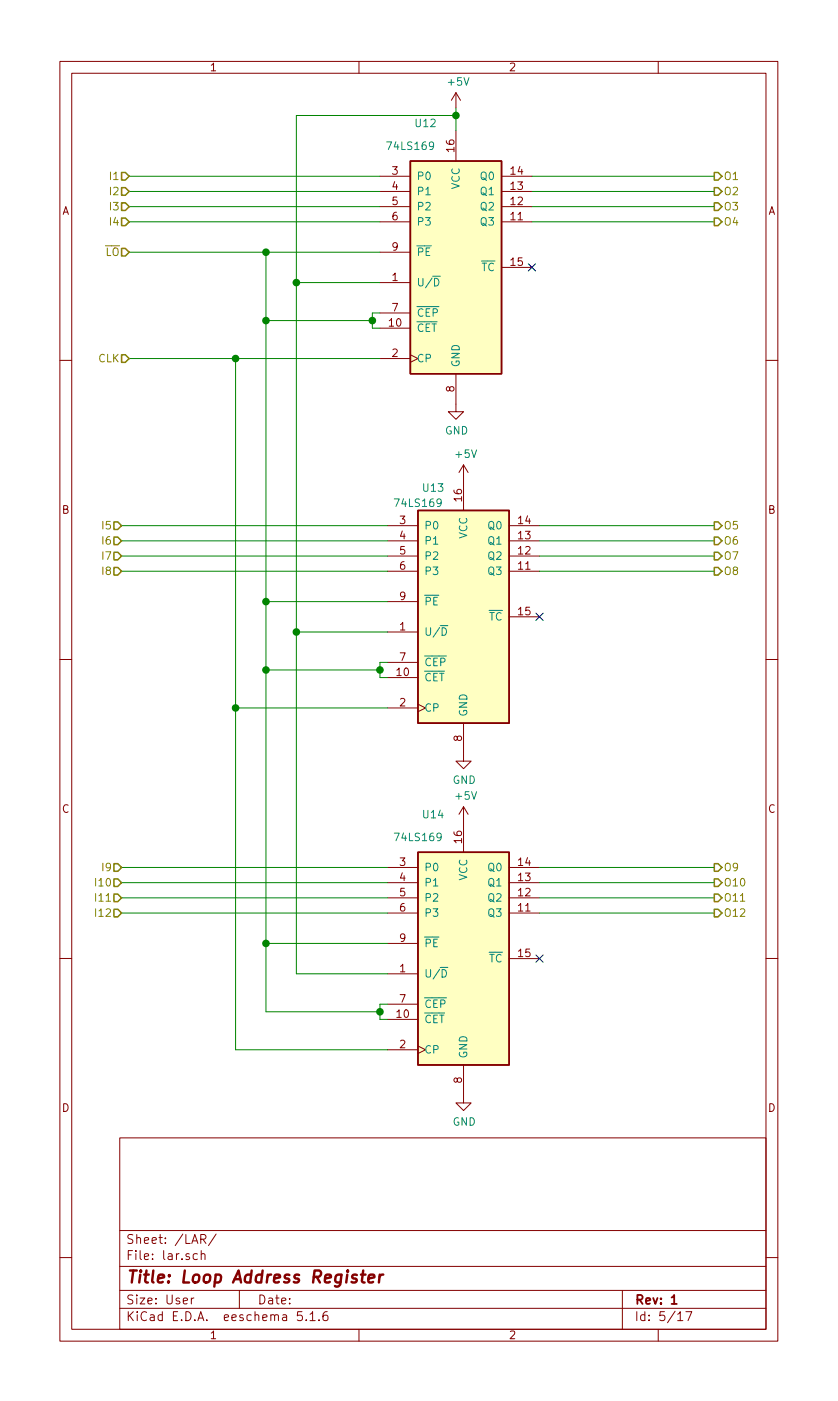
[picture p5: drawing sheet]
<svg xmlns="http://www.w3.org/2000/svg" width="140mm" height="234mm" viewBox="0 0 140 234" stroke-linecap="round" stroke-linejoin="round" font-family="sans-serif">
<g fill="none" stroke="#840000" stroke-width=".17">
<path d="M10 10.3h120v213.9h-120zM12 12.2h116v210.1h-116zM60 10.3v1.9M76.2 15.5l-.8 1.3M76.2 15.5v2.5M76.2 15.5l.8 1.3M110 10.3v1.9M63.5 37.1h5.1M63.5 34.5h5.1M63.5 32h5.1M63.5 29.5h5.1M76.2 21.8v5.1"/>
<path d="M83.8 37.1h5.1M83.8 34.5h5.1M83.8 32h5.1M83.8 29.5h5.1M63.5 47.2h5.1M63.5 54.9h5.1M63.5 59.9h5.1M63.5 52.3h5.1M63.5 42.2h5.1M68.6 59.3l1.2 .6-1.2 .7M83.8 44.7h5.1M10 60.3h2"/>
<path d="M76.2 62.5v6.3h1.3l-1.3 1.3-1.3-1.3h1.3M77.5 77.7v7.6M77.5 77.7l-.8 1.3M77.5 77.7l.7 1.3M128 60.3h2M64.8 95.5h5M64.8 93h5M64.8 90.4h5M64.8 87.9h5M85.1 95.5h5.1M85.1 93h5.1M85.1 90.4h5.1"/>
<path d="M85.1 87.9h5.1M10 110.3h2M64.8 105.7h5M64.8 113.3h5M64.8 118.4h5M64.8 110.7h5M64.8 100.6h5M69.8 117.7l1.3 .7-1.3 .6M85.1 103.1h5.1M128 110.3h2M77.5 120.9v6.4h1.2l-1.2 1.2-1.3-1.2h1.3M77.5 134.9v7.6"/>
<path d="M77.5 134.9l-.8 1.2M77.5 134.9l.7 1.2M64.8 152.7h5M64.8 150.1h5M64.8 147.6h5M64.8 145h5M64.8 157.7h5M85.1 152.7h5.1M85.1 150.1h5.1M85.1 147.6h5.1M85.1 145h5.1M10 160.3h2"/>
<path d="M64.8 162.8h5M64.8 170.4h5M64.8 175.5h5M64.8 167.9h5M69.8 174.9l1.3 .6-1.3 .7M77.5 178.1v6.3h1.2l-1.2 1.3-1.3-1.3h1.3M85.1 160.3h5.1M128 160.3h2M20 190.3h108v32h-108zM10 210.3h2M20 218.8h108M20 215.8h108"/>
<path d="M20 211.7h108M20 205.7h108M32 217v1M32.4 217l-.3 .1-.1 .2M33 209.7l-.4-.1-.3 .3v.6l.3 .1 .4-.1M33.6 207.2l.7-.1 .1-.2-.1-.3-.2-.2h-.5v1.5M33.6 209.7l.2-.1 .4 .1 .1 .9M33.6 209.1v1.5M33.9 207.2l.5 .7M36.1 206.3l-1.3 2M40 215.8v3M50.5 219.3h-.7l-.1 .7 .2-.1h.5l.1 .3v.5l-.2 .1-.6-.1"/>
<path d="M51.8 219.7l.4-.4v1.5M54.7 219.3a.59 .59 0 0 0-.7 .6v.8l.3 .1 .5-.1v-.5l-.1-.3h-.4l-.3 .3M104 215.8v6.5M113.3 219.7l.4-.4v1.5M114.6 219.3h1l-.6 1.5M128 210.3h2M51.2 220.7v.1M51.8 220.8h.9M53.3 220.7v.1M60 222.3v1.9M110 222.3v1.9M113.3 220.8h.8"/>
</g>
<path d="M112.2 216.9l.5-.4v1.5M112.2 218h.9" fill="none" stroke="#840000" stroke-width=".3"/>
<path d="M60.3 213.1h.8M60.7 212.4l-.2 1.8 .1 .1 .3 .1M61.6 213.8l1-.2-.1-.4-.5-.1-.4 .3v.9l.2 .1 .6-.1M63.5 213.1l-.2 1.3M64.1 213.1a.55 .55 0 0 0-.7 .4" fill="none" stroke="#840000" stroke-width=".41"/>
<g fill="#ffffc2" stroke="#ffffc2" stroke-width=".17">
<path d="M69.8 85.3h15.3v35.6h-15.3z"/>
<path d="M68.6 26.9h15.2v35.6h-15.2z"/>
<path d="M69.8 142.5h15.3v35.6h-15.3z"/>
</g>
<path d="M68.6 26.9h15.2v35.6h-15.2zM69.8 85.3h15.3v35.6h-15.3zM69.8 142.5h15.3v35.6h-15.3z" fill="none" stroke="#840000" stroke-width=".25"/>
<path d="M72.3 46.2h1.3M72.6 46.5a.64 .64 0 0 1 .8 .7 .64 .64 0 0 1-.8 .6zM73.6 104.6h1.3M73.9 105a.64 .64 0 0 1 .7 .6 .64 .64 0 0 1-.7 .6zM73.6 161.8h1.3M73.9 162.1a.64 .64 0 0 1 .7 .6 .64 .64 0 0 1-.7 .7z" fill="none" stroke="#008484" stroke-width=".17"/>
<g fill="none" stroke="#008400" stroke-width=".17">
<path d="M76.2 18v3.8M76.2 19.3h-26.7v143.5h15.3M21.6 37.1h41.9M21.6 34.5h41.9M21.6 32h41.9M21.6 29.5h41.9M88.9 37.1h30.5M88.9 34.5h30.5M88.9 32h30.5M88.9 29.5h30.5M21.6 42.2h41.9M21.6 59.9h41.9"/>
<path d="M39.4 59.9v115.6h25.4M44.4 42.2v127h19.1M44.4 53.6h17.8M49.5 47.2h14M63.5 52.3h-1.3v2.6h1.3M20.3 95.5h44.5M20.3 93h44.5M20.3 90.4h44.5M20.3 87.9h44.5M90.2 95.5h29.2M90.2 93h29.2M90.2 90.4h29.2"/>
<path d="M90.2 87.9h29.2M39.4 118.4h25.4M44.4 112h19.1M44.4 100.6h20.4M49.5 105.7h15.3M64.8 110.7h-1.3v2.6h1.3M20.3 152.7h44.5M20.3 150.1h44.5M20.3 147.6h44.5M20.3 145h44.5M44.4 157.7h20.4M90.2 152.7h29.2"/>
<path d="M90.2 150.1h29.2M90.2 147.6h29.2M90.2 145h29.2M64.8 167.9h-1.3v2.5h1.3"/>
</g>
<g fill="none" stroke="#848400" stroke-width=".25">
<path d="M20.3 31.4h.7l.6 .6-.6 .6h-.7zM20.3 28.8h.7l.6 .7-.6 .6h-.7zM20.3 33.9h.7l.6 .6-.6 .7h-.7zM20.3 36.5h.7l.6 .6-.6 .6h-.7zM119.4 28.8h.6l.6 .7-.6 .6h-.6zM119.4 31.4h.6l.6 .6-.6 .6h-.6zM119.4 33.9h.6l.6 .6-.6 .7h-.6zM119.4 36.5h.6l.6 .6-.6 .6h-.6zM20.3 59.3h.7l.6 .6-.6 .7h-.7zM20.3 41.5h.7l.6 .7-.6 .6h-.7zM19 94.9h.7l.6 .6-.6 .6h-.7zM19 92.3h.7l.6 .7-.6 .6h-.7z"/>
<path d="M19 89.8h.7l.6 .6-.6 .7h-.7zM19 87.3h.7l.6 .6-.6 .6h-.7zM119.4 87.3h.6l.6 .6-.6 .6h-.6zM119.4 94.9h.6l.6 .6-.6 .6h-.6zM119.4 92.3h.6l.6 .7-.6 .6h-.6zM119.4 89.8h.6l.6 .6-.6 .7h-.6zM19 144.4h.7l.6 .6-.6 .7h-.7zM19 146.9h.7l.6 .7-.6 .6h-.7zM19 149.5h.7l.6 .6-.6 .7h-.7zM19 152h.7l.6 .7-.6 .6h-.7zM119.4 152h.6l.6 .7-.6 .6h-.6zM119.4 149.5h.6l.6 .6-.6 .7h-.6z"/>
<path d="M119.4 146.9h.6l.6 .7-.6 .6h-.6zM119.4 144.4h.6l.6 .6-.6 .7h-.6z"/>
</g>
<g fill="#008400" stroke="#008400" stroke-width=".25">
<circle cx="44.5" cy="112" r=".51"/>
<circle cx="63.5" cy="169.2" r=".51"/>
<circle cx="44.5" cy="157.7" r=".51"/>
<circle cx="44.5" cy="100.6" r=".51"/>
<circle cx="49.5" cy="105.7" r=".51"/>
<circle cx="44.5" cy="53.6" r=".51"/>
<circle cx="62.2" cy="53.6" r=".51"/>
<circle cx="63.5" cy="112" r=".51"/>
<circle cx="49.5" cy="47.2" r=".51"/>
<circle cx="39.4" cy="118.4" r=".51"/>
<circle cx="39.4" cy="59.9" r=".51"/>
<circle cx="76.2" cy="19.3" r=".51"/>
<circle cx="44.5" cy="42.2" r=".51"/>
</g>
<path d="M88.3 44.1l1.2 1.2M89.5 44.1l-1.2 1.2M89.6 102.5l1.2 1.2M90.8 102.5l-1.2 1.2M89.6 159.7l1.2 1.2M90.8 159.7l-1.2 1.2" fill="none" stroke="#000084" stroke-width=".17"/>
<text font-size="2.8" fill="#840000" x="21" y="214.5">Title: Loop Address Register</text>
<g font-size="2.1" fill="#840000">
<text x="21" y="208">Sheet: /LAR/</text>
<text x="21" y="210.7">File: lar.sch</text>
<text x="21" y="220.9">KiCad E.D.A. eeschema 5.1.6</text>
<text x="21" y="218.1">Size: User</text>
<text x="43" y="218.1">Date:</text>
<text x="106" y="218.1">Rev: 1</text>
<text x="106" y="220.9">Id: 5/17</text>
</g>
<g font-size="1.8" fill="#840000">
<text x="35" y="11.9">1</text>
<text x="85" y="11.9">2</text>
<text x="65.6" y="29.2">3</text>
<text x="75.9" y="25.4" transform="rotate(-90 75.9 25.4)">16</text>
<text x="85.4" y="29.2">14</text>
<text x="10.4" y="35.9">A</text>
<text x="65.6" y="31.8">4</text>
<text x="65.6" y="34.3">5</text>
<text x="85.4" y="34.3">12</text>
<text x="85.4" y="31.8">13</text>
<text x="128.4" y="35.9">A</text>
<text x="65.6" y="36.8">6</text>
<text x="65.6" y="41.9">9</text>
<text x="85.4" y="36.8">11</text>
<text x="65.6" y="47">1</text>
<text x="85.4" y="44.5">15</text>
<text x="65.6" y="52.1">7</text>
<text x="65.1" y="54.6">10</text>
<text x="65.6" y="59.7">2</text>
<text x="75.9" y="65.5" transform="rotate(-90 75.9 65.5)">8</text>
<text x="77.2" y="83.8" transform="rotate(-90 77.2 83.8)">16</text>
<text x="10.4" y="85.9">B</text>
<text x="66.8" y="87.6">3</text>
<text x="86.7" y="87.6">14</text>
<text x="128.4" y="85.9">B</text>
<text x="66.8" y="90.2">4</text>
<text x="66.8" y="92.7">5</text>
<text x="66.8" y="95.3">6</text>
<text x="86.7" y="95.3">11</text>
<text x="86.7" y="92.7">12</text>
<text x="86.7" y="90.2">13</text>
<text x="66.8" y="100.3">9</text>
<text x="66.8" y="105.4">1</text>
<text x="86.7" y="102.9">15</text>
<text x="66.3" y="113">10</text>
<text x="66.8" y="110.5">7</text>
<text x="66.8" y="118.1">2</text>
<text x="77.2" y="123.9" transform="rotate(-90 77.2 123.9)">8</text>
<text x="10.4" y="135.9">C</text>
<text x="128.4" y="135.9">C</text>
<text x="77.2" y="140.9" transform="rotate(-90 77.2 140.9)">16</text>
<text x="66.8" y="144.8">3</text>
<text x="66.8" y="147.3">4</text>
<text x="66.8" y="149.9">5</text>
<text x="86.7" y="149.9">12</text>
<text x="86.7" y="147.3">13</text>
<text x="86.7" y="144.8">14</text>
<text x="66.8" y="152.4">6</text>
<text x="86.7" y="152.4">11</text>
<text x="66.8" y="157.5">9</text>
<text x="86.7" y="160">15</text>
<text x="66.8" y="162.6">1</text>
<text x="66.8" y="167.6">7</text>
<text x="66.3" y="170.2">10</text>
<text x="66.8" y="175.3">2</text>
<text x="10.4" y="185.9">D</text>
<text x="77.2" y="181.1" transform="rotate(-90 77.2 181.1)">8</text>
<text x="128.4" y="185.9">D</text>
<text x="35" y="223.9">1</text>
<text x="85" y="223.9">2</text>
</g>
<g font-size="1.8" fill="#008484">
<text x="75" y="14.3">+5V</text>
<text x="69.5" y="21.3">U12</text>
<text x="65" y="25.1">74LS169</text>
<text x="69.6" y="30.1">P0</text>
<text x="69.6" y="32.6">P1</text>
<text x="69.6" y="35.2">P2</text>
<text x="76.8" y="31.7" transform="rotate(-90 76.8 31.7)">VCC</text>
<text x="80.4" y="35.2">Q2</text>
<text x="80.4" y="32.6">Q1</text>
<text x="80.4" y="30.1">Q0</text>
<text x="69.6" y="37.7">P3</text>
<text x="80.4" y="37.7">Q3</text>
<text x="69.6" y="47.9">U/D</text>
<text x="69.6" y="42.8">PE</text>
<text x="80.4" y="45.3">TC</text>
<text x="69.6" y="53">CEP</text>
<text x="69.6" y="55.5">CET</text>
<text x="69.6" y="60.6">CP</text>
<text x="76.8" y="61.5" transform="rotate(-90 76.8 61.5)">GND</text>
<text x="74.4" y="72.6">GND</text>
<text x="76.3" y="76.6">+5V</text>
<text x="70.8" y="82.2">U13</text>
<text x="66.3" y="84.8">74LS169</text>
<text x="70.9" y="88.5">P0</text>
<text x="81.7" y="88.5">Q0</text>
<text x="70.9" y="91.1">P1</text>
<text x="70.9" y="93.6">P2</text>
<text x="78.1" y="90.1" transform="rotate(-90 78.1 90.1)">VCC</text>
<text x="81.7" y="93.6">Q2</text>
<text x="81.7" y="91.1">Q1</text>
<text x="70.9" y="96.1">P3</text>
<text x="70.9" y="101.2">PE</text>
<text x="81.7" y="96.1">Q3</text>
<text x="70.9" y="106.3">U/D</text>
<text x="81.7" y="103.8">TC</text>
<text x="70.9" y="113.9">CET</text>
<text x="70.9" y="111.4">CEP</text>
<text x="70.9" y="119">CP</text>
<text x="78.1" y="119.9" transform="rotate(-90 78.1 119.9)">GND</text>
<text x="75.6" y="131.1">GND</text>
<text x="70.8" y="136.8">U14</text>
<text x="76.3" y="133.7">+5V</text>
<text x="66.3" y="140.6">74LS169</text>
<text x="70.9" y="145.7">P0</text>
<text x="70.9" y="148.2">P1</text>
<text x="78.1" y="147.2" transform="rotate(-90 78.1 147.2)">VCC</text>
<text x="81.7" y="148.2">Q1</text>
<text x="81.7" y="145.7">Q0</text>
<text x="70.9" y="150.8">P2</text>
<text x="70.9" y="153.3">P3</text>
<text x="81.7" y="153.3">Q3</text>
<text x="81.7" y="150.8">Q2</text>
<text x="70.9" y="158.4">PE</text>
<text x="81.7" y="160.9">TC</text>
<text x="70.9" y="163.5">U/D</text>
<text x="70.9" y="171.1">CET</text>
<text x="70.9" y="168.5">CEP</text>
<text x="70.9" y="176.2">CP</text>
<text x="78.1" y="177" transform="rotate(-90 78.1 177)">GND</text>
<text x="75.6" y="188.2">GND</text>
</g>
<g font-size="1.8" fill="#848400">
<text x="18.6" y="32.6">I2</text>
<text x="18.6" y="30.1">I1</text>
<text x="18.6" y="35.2">I3</text>
<text x="120.9" y="30.1">O1</text>
<text x="120.9" y="32.6">O2</text>
<text x="120.9" y="35.2">O3</text>
<text x="18.6" y="37.7">I4</text>
<text x="120.9" y="37.7">O4</text>
<text x="17.6" y="42.8">LO</text>
<text x="16.4" y="60.6">CLK</text>
<text x="17.3" y="88.5">I5</text>
<text x="120.9" y="88.5">O5</text>
<text x="17.3" y="93.6">I7</text>
<text x="17.3" y="91.1">I6</text>
<text x="120.9" y="93.6">O7</text>
<text x="120.9" y="91.1">O6</text>
<text x="17.3" y="96.1">I8</text>
<text x="120.9" y="96.1">O8</text>
<text x="16.3" y="148.2">I10</text>
<text x="17.3" y="145.7">I9</text>
<text x="120.9" y="148.2">O10</text>
<text x="120.9" y="145.7">O9</text>
<text x="16.3" y="150.8">I11</text>
<text x="16.3" y="153.3">I12</text>
<text x="120.9" y="153.3">O12</text>
<text x="120.9" y="150.8">O11</text>
</g>
</svg>
